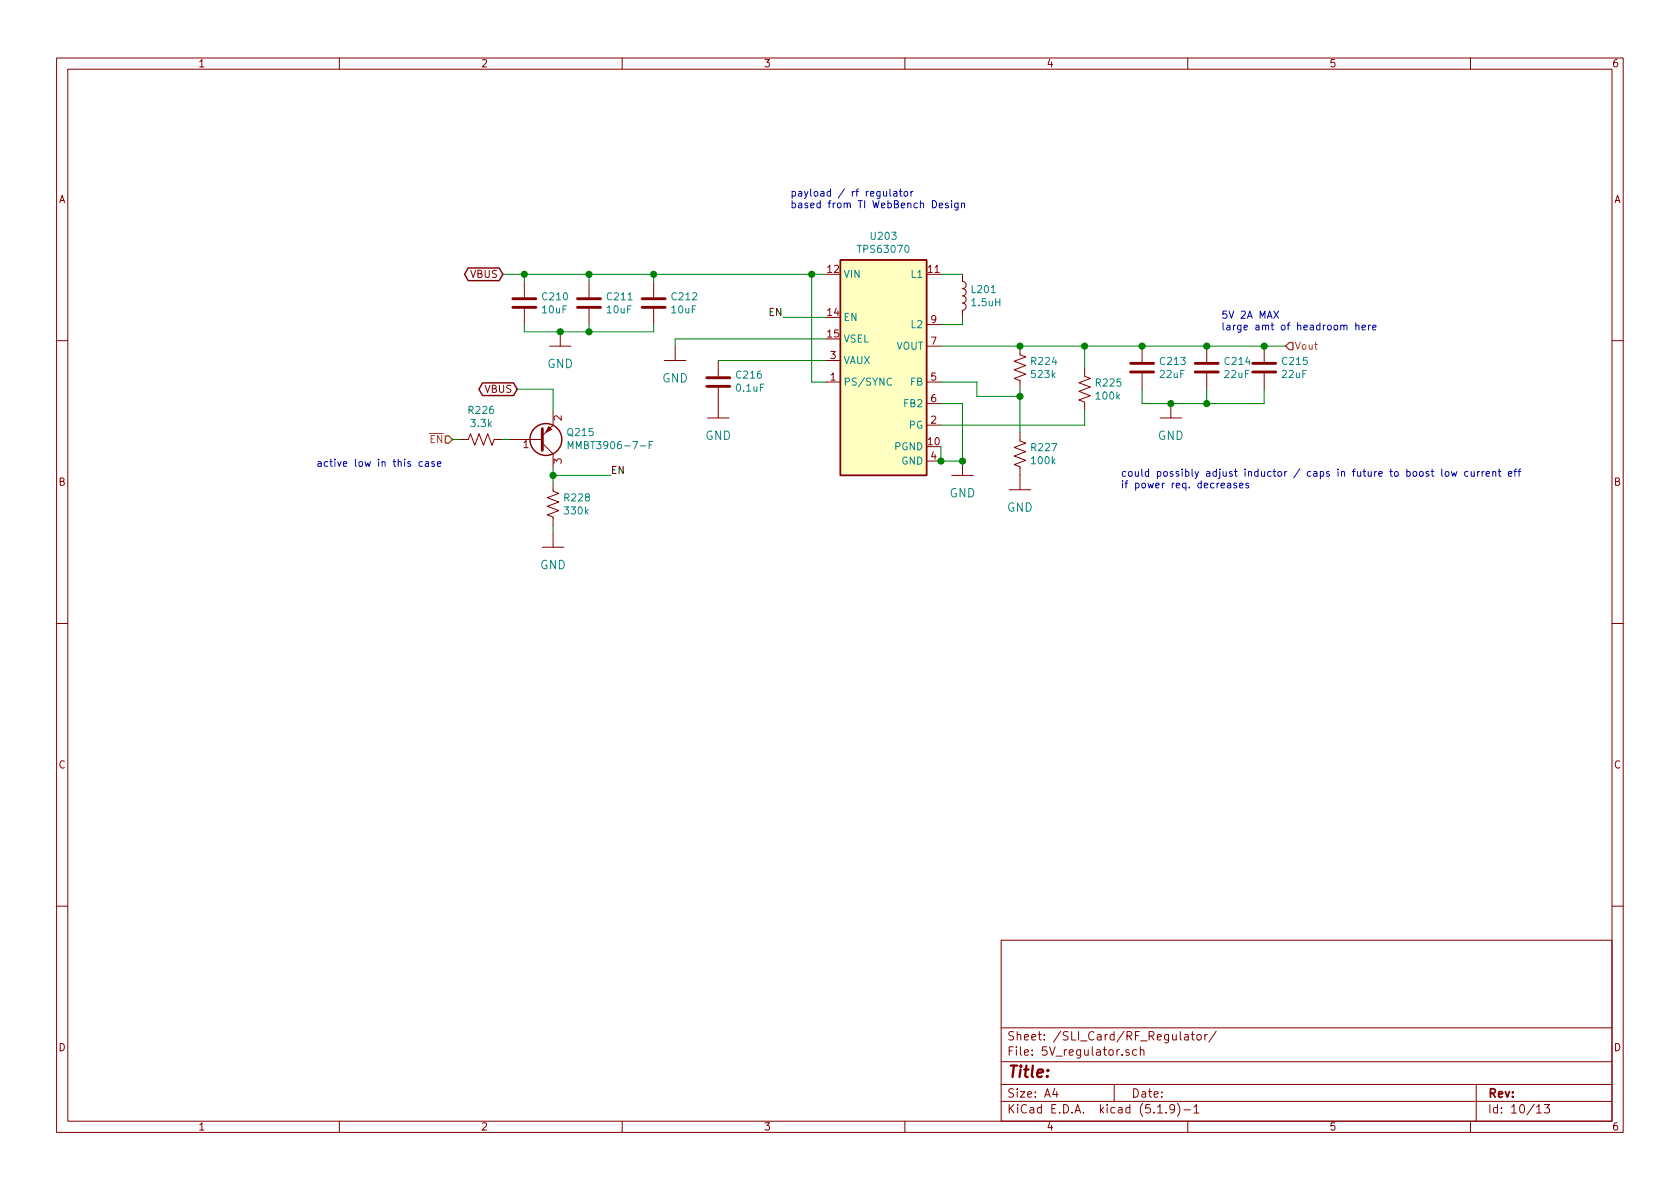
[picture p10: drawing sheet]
(kicad_sch (version 20211123) (generator eeschema)

 (paper "A4")

 (lib_symbols
  (symbol "mainboard-rescue:C-Device-mainboard-rescue" (pin_numbers hide) (pin_names (offset 0.254)) (in_bom yes) (on_board yes)
   (property "Reference" "C" (id 0) (at 0.635 2.54 0) (effects (font (size 1.27 1.27)) (justify left)))
   (property "Value" "C-Device-mainboard-rescue" (id 1) (at 0.635 -2.54 0) (effects (font (size 1.27 1.27)) (justify left)))
   (property "Footprint" "" (id 2) (at 0.9652 -3.81 0) (effects (font (size 1.27 1.27)) hide))
   (property "Datasheet" "" (id 3) (at 0 0 0) (effects (font (size 1.27 1.27)) hide))
   (symbol "C-Device-mainboard-rescue_0_1"
    (polyline (pts (xy -2.032 -0.762) (xy 2.032 -0.762)) (stroke (width 0.508) (type default) (color 0 0 0 0)) (fill (type none)))
    (polyline (pts (xy -2.032 0.762) (xy 2.032 0.762)) (stroke (width 0.508) (type default) (color 0 0 0 0)) (fill (type none))))
   (symbol "C-Device-mainboard-rescue_1_1"
    (pin passive line (at 0 3.81 270) (length 2.794) (name "~" (effects (font (size 1.27 1.27)))) (number "1" (effects (font (size 1.27 1.27)))))
    (pin passive line (at 0 -3.81 90) (length 2.794) (name "~" (effects (font (size 1.27 1.27)))) (number "2" (effects (font (size 1.27 1.27)))))))
  (symbol "mainboard-rescue:L-Device-mainboard-rescue" (pin_numbers hide) (pin_names (offset 1.016) hide) (in_bom yes) (on_board yes)
   (property "Reference" "L" (id 0) (at -1.27 0 90) (effects (font (size 1.27 1.27))))
   (property "Value" "L-Device-mainboard-rescue" (id 1) (at 1.905 0 90) (effects (font (size 1.27 1.27))))
   (property "Footprint" "" (id 2) (at 0 0 0) (effects (font (size 1.27 1.27)) hide))
   (property "Datasheet" "" (id 3) (at 0 0 0) (effects (font (size 1.27 1.27)) hide))
   (symbol "L-Device-mainboard-rescue_0_1"
    (arc (start 0 -2.54) (mid 0.635 -1.905) (end 0 -1.27) (stroke (width 0) (type default) (color 0 0 0 0)) (fill (type none)))
    (arc (start 0 -1.27) (mid 0.635 -0.635) (end 0 0) (stroke (width 0) (type default) (color 0 0 0 0)) (fill (type none)))
    (arc (start 0 0) (mid 0.635 0.635) (end 0 1.27) (stroke (width 0) (type default) (color 0 0 0 0)) (fill (type none)))
    (arc (start 0 1.27) (mid 0.635 1.905) (end 0 2.54) (stroke (width 0) (type default) (color 0 0 0 0)) (fill (type none))))
   (symbol "L-Device-mainboard-rescue_1_1"
    (pin passive line (at 0 3.81 270) (length 1.27) (name "1" (effects (font (size 1.27 1.27)))) (number "1" (effects (font (size 1.27 1.27)))))
    (pin passive line (at 0 -3.81 90) (length 1.27) (name "2" (effects (font (size 1.27 1.27)))) (number "2" (effects (font (size 1.27 1.27)))))))
  (symbol "mainboard-rescue:Q_PNP_BEC-Device-mainboard-rescue" (pin_names (offset 0) hide) (in_bom yes) (on_board yes)
   (property "Reference" "Q" (id 0) (at 5.08 1.27 0) (effects (font (size 1.27 1.27)) (justify left)))
   (property "Value" "Q_PNP_BEC-Device-mainboard-rescue" (id 1) (at 5.08 -1.27 0) (effects (font (size 1.27 1.27)) (justify left)))
   (property "Footprint" "" (id 2) (at 5.08 2.54 0) (effects (font (size 1.27 1.27)) hide))
   (property "Datasheet" "" (id 3) (at 0 0 0) (effects (font (size 1.27 1.27)) hide))
   (symbol "Q_PNP_BEC-Device-mainboard-rescue_0_1"
    (polyline (pts (xy 0.635 0.635) (xy 2.54 2.54)) (stroke (width 0) (type default) (color 0 0 0 0)) (fill (type none)))
    (polyline (pts (xy 0.635 -0.635) (xy 2.54 -2.54) (xy 2.54 -2.54)) (stroke (width 0) (type default) (color 0 0 0 0)) (fill (type none)))
    (polyline (pts (xy 0.635 1.905) (xy 0.635 -1.905) (xy 0.635 -1.905)) (stroke (width 0.508) (type default) (color 0 0 0 0)) (fill (type none)))
    (polyline (pts (xy 2.286 -1.778) (xy 1.778 -2.286) (xy 1.27 -1.27) (xy 2.286 -1.778) (xy 2.286 -1.778)) (stroke (width 0) (type default) (color 0 0 0 0)) (fill (type outline)))
    (circle (center 1.27 0) (radius 2.8194) (stroke (width 0.254) (type default) (color 0 0 0 0)) (fill (type none))))
   (symbol "Q_PNP_BEC-Device-mainboard-rescue_1_1"
    (pin input line (at -5.08 0 0) (length 5.715) (name "B" (effects (font (size 1.27 1.27)))) (number "1" (effects (font (size 1.27 1.27)))))
    (pin passive line (at 2.54 -5.08 90) (length 2.54) (name "E" (effects (font (size 1.27 1.27)))) (number "2" (effects (font (size 1.27 1.27)))))
    (pin passive line (at 2.54 5.08 270) (length 2.54) (name "C" (effects (font (size 1.27 1.27)))) (number "3" (effects (font (size 1.27 1.27)))))))
  (symbol "mainboard-rescue:R_US-Device-mainboard-rescue" (pin_numbers hide) (pin_names (offset 0)) (in_bom yes) (on_board yes)
   (property "Reference" "R" (id 0) (at 2.54 0 90) (effects (font (size 1.27 1.27))))
   (property "Value" "R_US-Device-mainboard-rescue" (id 1) (at -2.54 0 90) (effects (font (size 1.27 1.27))))
   (property "Footprint" "" (id 2) (at 1.016 -0.254 90) (effects (font (size 1.27 1.27)) hide))
   (property "Datasheet" "" (id 3) (at 0 0 0) (effects (font (size 1.27 1.27)) hide))
   (symbol "R_US-Device-mainboard-rescue_0_1"
    (polyline (pts (xy 0 -2.286) (xy 0 -2.54)) (stroke (width 0) (type default) (color 0 0 0 0)) (fill (type none)))
    (polyline (pts (xy 0 2.286) (xy 0 2.54)) (stroke (width 0) (type default) (color 0 0 0 0)) (fill (type none)))
    (polyline (pts (xy 0 -0.762) (xy 1.016 -1.143) (xy 0 -1.524) (xy -1.016 -1.905) (xy 0 -2.286)) (stroke (width 0) (type default) (color 0 0 0 0)) (fill (type none)))
    (polyline (pts (xy 0 0.762) (xy 1.016 0.381) (xy 0 0) (xy -1.016 -0.381) (xy 0 -0.762)) (stroke (width 0) (type default) (color 0 0 0 0)) (fill (type none)))
    (polyline (pts (xy 0 2.286) (xy 1.016 1.905) (xy 0 1.524) (xy -1.016 1.143) (xy 0 0.762)) (stroke (width 0) (type default) (color 0 0 0 0)) (fill (type none))))
   (symbol "R_US-Device-mainboard-rescue_1_1"
    (pin passive line (at 0 3.81 270) (length 1.27) (name "~" (effects (font (size 1.27 1.27)))) (number "1" (effects (font (size 1.27 1.27)))))
    (pin passive line (at 0 -3.81 90) (length 1.27) (name "~" (effects (font (size 1.27 1.27)))) (number "2" (effects (font (size 1.27 1.27)))))))
  (symbol "mainboard:GND" (power) (pin_names (offset 1.016)) (in_bom yes) (on_board yes)
   (property "Reference" "#GND" (id 0) (at 0 0 0) (effects (font (size 1.27 1.27)) hide))
   (property "Value" "GND" (id 1) (at -2.54 -2.54 0) (effects (font (size 1.4986 1.4986)) (justify left bottom)))
   (property "Footprint" "" (id 2) (at 0 0 0) (effects (font (size 1.27 1.27)) hide))
   (property "Datasheet" "" (id 3) (at 0 0 0) (effects (font (size 1.27 1.27)) hide))
   (property "ki_locked" "" (id 4) (at 0 0 0) (effects (font (size 1.27 1.27))))
   (symbol "GND_1_0"
    (polyline (pts (xy -1.905 0) (xy 1.905 0)) (stroke (width 0) (type default) (color 0 0 0 0)) (fill (type none)))
    (pin power_in line (at 0 2.54 270) (length 2.54) (name "GND" (effects (font (size 0 0)))) (number "1" (effects (font (size 0 0)))))))
  (symbol "mainboard_SLI:TPS63070" (in_bom yes) (on_board yes)
   (property "Reference" "U" (id 0) (at -7.62 13.97 0) (effects (font (size 1.27 1.27)) (justify left)))
   (property "Value" "TPS63070" (id 1) (at 2.54 13.97 0) (effects (font (size 1.27 1.27))))
   (property "Footprint" "mainboard-SLI:TPS63070RNMR" (id 2) (at 1.27 -26.67 0) (effects (font (size 1.27 1.27)) hide))
   (property "Datasheet" "" (id 3) (at 0 0 0) (effects (font (size 1.27 1.27)) hide))
   (symbol "TPS63070_0_1"
    (rectangle (start -7.62 12.7) (end 7.62 -25.4) (stroke (width 0.254) (type default) (color 0 0 0 0)) (fill (type background))))
   (symbol "TPS63070_1_1"
    (pin input line (at -10.16 -8.89 0) (length 2.54) (name "PS/SYNC" (effects (font (size 1.27 1.27)))) (number "1" (effects (font (size 1.27 1.27)))))
    (pin power_in line (at 10.16 -20.32 180) (length 2.54) (name "PGND" (effects (font (size 1.27 1.27)))) (number "10" (effects (font (size 1.27 1.27)))))
    (pin input line (at 10.16 10.16 180) (length 2.54) (name "L1" (effects (font (size 1.27 1.27)))) (number "11" (effects (font (size 1.27 1.27)))))
    (pin power_in line (at -10.16 10.16 0) (length 2.54) (name "VIN" (effects (font (size 1.27 1.27)))) (number "12" (effects (font (size 1.27 1.27)))))
    (pin input line (at -10.16 2.54 0) (length 2.54) (name "EN" (effects (font (size 1.27 1.27)))) (number "14" (effects (font (size 1.27 1.27)))))
    (pin passive line (at -10.16 -1.27 0) (length 2.54) (name "VSEL" (effects (font (size 1.27 1.27)))) (number "15" (effects (font (size 1.27 1.27)))))
    (pin output line (at 10.16 -16.51 180) (length 2.54) (name "PG" (effects (font (size 1.27 1.27)))) (number "2" (effects (font (size 1.27 1.27)))))
    (pin passive line (at -10.16 -5.08 0) (length 2.54) (name "VAUX" (effects (font (size 1.27 1.27)))) (number "3" (effects (font (size 1.27 1.27)))))
    (pin power_in line (at 10.16 -22.86 180) (length 2.54) (name "GND" (effects (font (size 1.27 1.27)))) (number "4" (effects (font (size 1.27 1.27)))))
    (pin input line (at 10.16 -8.89 180) (length 2.54) (name "FB" (effects (font (size 1.27 1.27)))) (number "5" (effects (font (size 1.27 1.27)))))
    (pin input line (at 10.16 -12.7 180) (length 2.54) (name "FB2" (effects (font (size 1.27 1.27)))) (number "6" (effects (font (size 1.27 1.27)))))
    (pin power_out line (at 10.16 -2.54 180) (length 2.54) (name "VOUT" (effects (font (size 1.27 1.27)))) (number "7" (effects (font (size 1.27 1.27)))))
    (pin input line (at 10.16 1.27 180) (length 2.54) (name "L2" (effects (font (size 1.27 1.27)))) (number "9" (effects (font (size 1.27 1.27))))))))

 (junction (at 223.52 60.96) (diameter 0) (color 0 0 0 0))
 (junction (at 207.01 71.12) (diameter 0) (color 0 0 0 0))
 (junction (at 201.93 60.96) (diameter 0) (color 0 0 0 0))
 (junction (at 180.34 69.85) (diameter 0) (color 0 0 0 0))
 (junction (at 104.14 48.26) (diameter 0) (color 0 0 0 0))
 (junction (at 166.37 81.28) (diameter 0) (color 0 0 0 0))
 (junction (at 191.77 60.96) (diameter 0) (color 0 0 0 0))
 (junction (at 97.79 83.82) (diameter 0) (color 0 0 0 0))
 (junction (at 213.36 60.96) (diameter 0) (color 0 0 0 0))
 (junction (at 170.18 81.28) (diameter 0) (color 0 0 0 0))
 (junction (at 180.34 60.96) (diameter 0) (color 0 0 0 0))
 (junction (at 213.36 71.12) (diameter 0) (color 0 0 0 0))
 (junction (at 143.51 48.26) (diameter 0) (color 0 0 0 0))
 (junction (at 99.06 58.42) (diameter 0) (color 0 0 0 0))
 (junction (at 92.71 48.26) (diameter 0) (color 0 0 0 0))
 (junction (at 104.14 58.42) (diameter 0) (color 0 0 0 0))
 (junction (at 115.57 48.26) (diameter 0) (color 0 0 0 0))

 (wire (pts (xy 107.95 83.82) (xy 97.79 83.82)) (stroke (width 0) (type default) (color 0 0 0 0)))
 (wire (pts (xy 166.37 71.12) (xy 170.18 71.12)) (stroke (width 0) (type default) (color 0 0 0 0)))
 (wire (pts (xy 97.79 93.98) (xy 97.79 92.71)) (stroke (width 0) (type default) (color 0 0 0 0)))
 (wire (pts (xy 172.72 69.85) (xy 172.72 67.31)) (stroke (width 0) (type default) (color 0 0 0 0)))
 (wire (pts (xy 191.77 60.96) (xy 201.93 60.96)) (stroke (width 0) (type default) (color 0 0 0 0)))
 (wire (pts (xy 104.14 57.15) (xy 104.14 58.42)) (stroke (width 0) (type default) (color 0 0 0 0)))
 (wire (pts (xy 213.36 71.12) (xy 213.36 68.58)) (stroke (width 0) (type default) (color 0 0 0 0)))
 (wire (pts (xy 104.14 48.26) (xy 92.71 48.26)) (stroke (width 0) (type default) (color 0 0 0 0)))
 (wire (pts (xy 88.9 77.47) (xy 90.17 77.47)) (stroke (width 0) (type default) (color 0 0 0 0)))
 (wire (pts (xy 115.57 58.42) (xy 115.57 57.15)) (stroke (width 0) (type default) (color 0 0 0 0)))
 (wire (pts (xy 92.71 49.53) (xy 92.71 48.26)) (stroke (width 0) (type default) (color 0 0 0 0)))
 (wire (pts (xy 170.18 57.15) (xy 166.37 57.15)) (stroke (width 0) (type default) (color 0 0 0 0)))
 (wire (pts (xy 127 63.5) (xy 146.05 63.5)) (stroke (width 0) (type default) (color 0 0 0 0)))
 (wire (pts (xy 227.33 60.96) (xy 223.52 60.96)) (stroke (width 0) (type default) (color 0 0 0 0)))
 (wire (pts (xy 119.38 59.69) (xy 119.38 60.96)) (stroke (width 0) (type default) (color 0 0 0 0)))
 (wire (pts (xy 201.93 60.96) (xy 213.36 60.96)) (stroke (width 0) (type default) (color 0 0 0 0)))
 (wire (pts (xy 172.72 67.31) (xy 166.37 67.31)) (stroke (width 0) (type default) (color 0 0 0 0)))
 (wire (pts (xy 170.18 71.12) (xy 170.18 81.28)) (stroke (width 0) (type default) (color 0 0 0 0)))
 (wire (pts (xy 146.05 48.26) (xy 143.51 48.26)) (stroke (width 0) (type default) (color 0 0 0 0)))
 (wire (pts (xy 166.37 81.28) (xy 170.18 81.28)) (stroke (width 0) (type default) (color 0 0 0 0)))
 (wire (pts (xy 191.77 60.96) (xy 191.77 64.77)) (stroke (width 0) (type default) (color 0 0 0 0)))
 (wire (pts (xy 97.79 83.82) (xy 97.79 82.55)) (stroke (width 0) (type default) (color 0 0 0 0)))
 (wire (pts (xy 115.57 48.26) (xy 104.14 48.26)) (stroke (width 0) (type default) (color 0 0 0 0)))
 (wire (pts (xy 166.37 60.96) (xy 180.34 60.96)) (stroke (width 0) (type default) (color 0 0 0 0)))
 (wire (pts (xy 180.34 69.85) (xy 180.34 76.2)) (stroke (width 0) (type default) (color 0 0 0 0)))
 (wire (pts (xy 146.05 67.31) (xy 143.51 67.31)) (stroke (width 0) (type default) (color 0 0 0 0)))
 (wire (pts (xy 223.52 71.12) (xy 213.36 71.12)) (stroke (width 0) (type default) (color 0 0 0 0)))
 (wire (pts (xy 115.57 48.26) (xy 143.51 48.26)) (stroke (width 0) (type default) (color 0 0 0 0)))
 (wire (pts (xy 115.57 49.53) (xy 115.57 48.26)) (stroke (width 0) (type default) (color 0 0 0 0)))
 (wire (pts (xy 166.37 78.74) (xy 166.37 81.28)) (stroke (width 0) (type default) (color 0 0 0 0)))
 (wire (pts (xy 207.01 71.12) (xy 213.36 71.12)) (stroke (width 0) (type default) (color 0 0 0 0)))
 (wire (pts (xy 91.44 68.58) (xy 97.79 68.58)) (stroke (width 0) (type default) (color 0 0 0 0)))
 (wire (pts (xy 143.51 48.26) (xy 143.51 67.31)) (stroke (width 0) (type default) (color 0 0 0 0)))
 (wire (pts (xy 223.52 71.12) (xy 223.52 68.58)) (stroke (width 0) (type default) (color 0 0 0 0)))
 (wire (pts (xy 104.14 58.42) (xy 115.57 58.42)) (stroke (width 0) (type default) (color 0 0 0 0)))
 (wire (pts (xy 180.34 68.58) (xy 180.34 69.85)) (stroke (width 0) (type default) (color 0 0 0 0)))
 (wire (pts (xy 201.93 68.58) (xy 201.93 71.12)) (stroke (width 0) (type default) (color 0 0 0 0)))
 (wire (pts (xy 138.43 55.88) (xy 146.05 55.88)) (stroke (width 0) (type default) (color 0 0 0 0)))
 (wire (pts (xy 99.06 58.42) (xy 104.14 58.42)) (stroke (width 0) (type default) (color 0 0 0 0)))
 (wire (pts (xy 170.18 55.88) (xy 170.18 57.15)) (stroke (width 0) (type default) (color 0 0 0 0)))
 (wire (pts (xy 166.37 74.93) (xy 191.77 74.93)) (stroke (width 0) (type default) (color 0 0 0 0)))
 (wire (pts (xy 104.14 49.53) (xy 104.14 48.26)) (stroke (width 0) (type default) (color 0 0 0 0)))
 (wire (pts (xy 166.37 48.26) (xy 170.18 48.26)) (stroke (width 0) (type default) (color 0 0 0 0)))
 (wire (pts (xy 88.9 48.26) (xy 92.71 48.26)) (stroke (width 0) (type default) (color 0 0 0 0)))
 (wire (pts (xy 81.28 77.47) (xy 80.01 77.47)) (stroke (width 0) (type default) (color 0 0 0 0)))
 (wire (pts (xy 201.93 71.12) (xy 207.01 71.12)) (stroke (width 0) (type default) (color 0 0 0 0)))
 (wire (pts (xy 213.36 60.96) (xy 223.52 60.96)) (stroke (width 0) (type default) (color 0 0 0 0)))
 (wire (pts (xy 92.71 57.15) (xy 92.71 58.42)) (stroke (width 0) (type default) (color 0 0 0 0)))
 (wire (pts (xy 97.79 83.82) (xy 97.79 85.09)) (stroke (width 0) (type default) (color 0 0 0 0)))
 (wire (pts (xy 119.38 59.69) (xy 146.05 59.69)) (stroke (width 0) (type default) (color 0 0 0 0)))
 (wire (pts (xy 97.79 68.58) (xy 97.79 72.39)) (stroke (width 0) (type default) (color 0 0 0 0)))
 (wire (pts (xy 191.77 72.39) (xy 191.77 74.93)) (stroke (width 0) (type default) (color 0 0 0 0)))
 (wire (pts (xy 92.71 58.42) (xy 99.06 58.42)) (stroke (width 0) (type default) (color 0 0 0 0)))
 (wire (pts (xy 180.34 69.85) (xy 172.72 69.85)) (stroke (width 0) (type default) (color 0 0 0 0)))
 (wire (pts (xy 180.34 60.96) (xy 191.77 60.96)) (stroke (width 0) (type default) (color 0 0 0 0)))

 (text "active low in this case" (at 55.88 82.55 0) (effects (font (size 1.27 1.27)) (justify left bottom)))
 (text "payload / rf regulator\nbased from TI WebBench Design" (at 139.7 36.83 0) (effects (font (size 1.27 1.27)) (justify left bottom)))
 (text "5V 2A MAX\nlarge amt of headroom here" (at 215.9 58.42 0) (effects (font (size 1.27 1.27)) (justify left bottom)))
 (text "could possibly adjust inductor / caps in future to boost low current eff\nif power req. decreases" (at 198.12 86.36 0) (effects (font (size 1.27 1.27)) (justify left bottom)))

 (label "EN" (at 107.95 83.82 0) (effects (font (size 1.27 1.27)) (justify left bottom)))
 (label "EN" (at 138.43 55.88 180) (effects (font (size 1.27 1.27)) (justify right bottom)))

 (global_label "VBUS" (shape bidirectional) (at 88.9 48.26 180) (fields_autoplaced) (effects (font (size 1.27 1.27)) (justify right))
  (property "Intersheet References" "${INTERSHEET_REFS}" (id 0) (at 0 0 0) (effects (font (size 1.27 1.27)) hide)))
 (global_label "VBUS" (shape bidirectional) (at 91.44 68.58 180) (fields_autoplaced) (effects (font (size 1.27 1.27)) (justify right))
  (property "Intersheet References" "${INTERSHEET_REFS}" (id 0) (at 0 0 0) (effects (font (size 1.27 1.27)) hide)))

 (hierarchical_label "Vout" (shape input) (at 227.33 60.96 0) (effects (font (size 1.27 1.27)) (justify left)))
 (hierarchical_label "~{EN}" (shape input) (at 80.01 77.47 180) (effects (font (size 1.27 1.27)) (justify right)))

 (symbol (lib_id "mainboard_SLI:TPS63070") (at 156.21 58.42 0) (in_bom yes) (on_board yes)
  (property "Reference" "U203" (id 0) (at 156.21 41.4782 0))
  (property "Value" "TPS63070" (id 1) (at 156.21 43.7896 0))
  (property "Footprint" "mainboard-SLI:TPS63070RNMR" (id 2) (at 157.48 85.09 0) (effects (font (size 1.27 1.27)) hide))
  (property "Datasheet" "" (id 3) (at 156.21 58.42 0) (effects (font (size 1.27 1.27)) hide)) (pin "1") (pin "10") (pin "11") (pin "12") (pin "14") (pin "15") (pin "2") (pin "3") (pin "4") (pin "5") (pin "6") (pin "7") (pin "9"))

 (symbol (lib_id "mainboard-rescue:R_US-Device-mainboard-rescue") (at 97.79 88.9 0) (in_bom yes) (on_board yes)
  (property "Reference" "R228" (id 0) (at 99.5172 87.7316 0) (effects (font (size 1.27 1.27)) (justify left)))
  (property "Value" "330k" (id 1) (at 99.5172 90.043 0) (effects (font (size 1.27 1.27)) (justify left)))
  (property "Footprint" "Resistor_SMD:R_0603_1608Metric" (id 2) (at 98.806 89.154 90) (effects (font (size 1.27 1.27)) hide))
  (property "Datasheet" "~" (id 3) (at 97.79 88.9 0) (effects (font (size 1.27 1.27)) hide)) (pin "1") (pin "2"))

 (symbol (lib_id "mainboard:GND") (at 127 73.66 0) (in_bom yes) (on_board yes)
  (property "Reference" "#GND0118" (id 0) (at 127 73.66 0) (effects (font (size 1.27 1.27)) hide))
  (property "Value" "GND" (id 1) (at 127 76.7334 0) (effects (font (size 1.4986 1.4986))))
  (property "Footprint" "" (id 2) (at 127 73.66 0) (effects (font (size 1.27 1.27)) hide))
  (property "Datasheet" "" (id 3) (at 127 73.66 0) (effects (font (size 1.27 1.27)) hide)) (pin "1"))

 (symbol (lib_id "mainboard-rescue:C-Device-mainboard-rescue") (at 127 67.31 180) (in_bom yes) (on_board yes)
  (property "Reference" "C216" (id 0) (at 129.921 66.1416 0) (effects (font (size 1.27 1.27)) (justify right)))
  (property "Value" "0.1uF" (id 1) (at 129.921 68.453 0) (effects (font (size 1.27 1.27)) (justify right)))
  (property "Footprint" "Capacitor_SMD:C_0603_1608Metric" (id 2) (at 126.0348 63.5 0) (effects (font (size 1.27 1.27)) hide))
  (property "Datasheet" "~" (id 3) (at 127 67.31 0) (effects (font (size 1.27 1.27)) hide)) (pin "1") (pin "2"))

 (symbol (lib_id "mainboard-rescue:C-Device-mainboard-rescue") (at 115.57 53.34 0) (in_bom yes) (on_board yes)
  (property "Reference" "C212" (id 0) (at 118.491 52.1716 0) (effects (font (size 1.27 1.27)) (justify left)))
  (property "Value" "10uF" (id 1) (at 118.491 54.483 0) (effects (font (size 1.27 1.27)) (justify left)))
  (property "Footprint" "Capacitor_SMD:C_0805_2012Metric" (id 2) (at 116.5352 57.15 0) (effects (font (size 1.27 1.27)) hide))
  (property "Datasheet" "~" (id 3) (at 115.57 53.34 0) (effects (font (size 1.27 1.27)) hide)) (pin "1") (pin "2"))

 (symbol (lib_id "mainboard-rescue:C-Device-mainboard-rescue") (at 104.14 53.34 0) (in_bom yes) (on_board yes)
  (property "Reference" "C211" (id 0) (at 107.061 52.1716 0) (effects (font (size 1.27 1.27)) (justify left)))
  (property "Value" "10uF" (id 1) (at 107.061 54.483 0) (effects (font (size 1.27 1.27)) (justify left)))
  (property "Footprint" "Capacitor_SMD:C_0805_2012Metric" (id 2) (at 105.1052 57.15 0) (effects (font (size 1.27 1.27)) hide))
  (property "Datasheet" "~" (id 3) (at 104.14 53.34 0) (effects (font (size 1.27 1.27)) hide)) (pin "1") (pin "2"))

 (symbol (lib_id "mainboard-rescue:C-Device-mainboard-rescue") (at 92.71 53.34 0) (in_bom yes) (on_board yes)
  (property "Reference" "C210" (id 0) (at 95.631 52.1716 0) (effects (font (size 1.27 1.27)) (justify left)))
  (property "Value" "10uF" (id 1) (at 95.631 54.483 0) (effects (font (size 1.27 1.27)) (justify left)))
  (property "Footprint" "Capacitor_SMD:C_0805_2012Metric" (id 2) (at 93.6752 57.15 0) (effects (font (size 1.27 1.27)) hide))
  (property "Datasheet" "~" (id 3) (at 92.71 53.34 0) (effects (font (size 1.27 1.27)) hide)) (pin "1") (pin "2"))

 (symbol (lib_id "mainboard:GND") (at 99.06 60.96 0) (in_bom yes) (on_board yes)
  (property "Reference" "#GND0119" (id 0) (at 99.06 60.96 0) (effects (font (size 1.27 1.27)) hide))
  (property "Value" "GND" (id 1) (at 99.06 64.0334 0) (effects (font (size 1.4986 1.4986))))
  (property "Footprint" "" (id 2) (at 99.06 60.96 0) (effects (font (size 1.27 1.27)) hide))
  (property "Datasheet" "" (id 3) (at 99.06 60.96 0) (effects (font (size 1.27 1.27)) hide)) (pin "1"))

 (symbol (lib_id "mainboard:GND") (at 119.38 63.5 0) (in_bom yes) (on_board yes)
  (property "Reference" "#GND0125" (id 0) (at 119.38 63.5 0) (effects (font (size 1.27 1.27)) hide))
  (property "Value" "GND" (id 1) (at 119.38 66.5734 0) (effects (font (size 1.4986 1.4986))))
  (property "Footprint" "" (id 2) (at 119.38 63.5 0) (effects (font (size 1.27 1.27)) hide))
  (property "Datasheet" "" (id 3) (at 119.38 63.5 0) (effects (font (size 1.27 1.27)) hide)) (pin "1"))

 (symbol (lib_id "mainboard-rescue:L-Device-mainboard-rescue") (at 170.18 52.07 0) (in_bom yes) (on_board yes)
  (property "Reference" "L201" (id 0) (at 171.5262 50.9016 0) (effects (font (size 1.27 1.27)) (justify left)))
  (property "Value" "1.5uH" (id 1) (at 171.5262 53.213 0) (effects (font (size 1.27 1.27)) (justify left)))
  (property "Footprint" "Inductor_SMD:L_Bourns_SRN8040TA" (id 2) (at 170.18 52.07 0) (effects (font (size 1.27 1.27)) hide))
  (property "Datasheet" "SRN8040TA-1R5Y" (id 3) (at 170.18 52.07 0) (effects (font (size 1.27 1.27)) hide)) (pin "1") (pin "2"))

 (symbol (lib_id "mainboard-rescue:R_US-Device-mainboard-rescue") (at 180.34 64.77 0) (in_bom yes) (on_board yes)
  (property "Reference" "R224" (id 0) (at 182.0672 63.6016 0) (effects (font (size 1.27 1.27)) (justify left)))
  (property "Value" "523k" (id 1) (at 182.0672 65.913 0) (effects (font (size 1.27 1.27)) (justify left)))
  (property "Footprint" "Resistor_SMD:R_0603_1608Metric" (id 2) (at 181.356 65.024 90) (effects (font (size 1.27 1.27)) hide))
  (property "Datasheet" "~" (id 3) (at 180.34 64.77 0) (effects (font (size 1.27 1.27)) hide)) (pin "1") (pin "2"))

 (symbol (lib_id "mainboard-rescue:R_US-Device-mainboard-rescue") (at 180.34 80.01 0) (in_bom yes) (on_board yes)
  (property "Reference" "R227" (id 0) (at 182.0672 78.8416 0) (effects (font (size 1.27 1.27)) (justify left)))
  (property "Value" "100k" (id 1) (at 182.0672 81.153 0) (effects (font (size 1.27 1.27)) (justify left)))
  (property "Footprint" "Resistor_SMD:R_0603_1608Metric" (id 2) (at 181.356 80.264 90) (effects (font (size 1.27 1.27)) hide))
  (property "Datasheet" "~" (id 3) (at 180.34 80.01 0) (effects (font (size 1.27 1.27)) hide)) (pin "1") (pin "2"))

 (symbol (lib_id "mainboard:GND") (at 180.34 86.36 0) (in_bom yes) (on_board yes)
  (property "Reference" "#GND0128" (id 0) (at 180.34 86.36 0) (effects (font (size 1.27 1.27)) hide))
  (property "Value" "GND" (id 1) (at 180.34 89.4334 0) (effects (font (size 1.4986 1.4986))))
  (property "Footprint" "" (id 2) (at 180.34 86.36 0) (effects (font (size 1.27 1.27)) hide))
  (property "Datasheet" "" (id 3) (at 180.34 86.36 0) (effects (font (size 1.27 1.27)) hide)) (pin "1"))

 (symbol (lib_id "mainboard:GND") (at 170.18 83.82 0) (in_bom yes) (on_board yes)
  (property "Reference" "#GND0129" (id 0) (at 170.18 83.82 0) (effects (font (size 1.27 1.27)) hide))
  (property "Value" "GND" (id 1) (at 170.18 86.8934 0) (effects (font (size 1.4986 1.4986))))
  (property "Footprint" "" (id 2) (at 170.18 83.82 0) (effects (font (size 1.27 1.27)) hide))
  (property "Datasheet" "" (id 3) (at 170.18 83.82 0) (effects (font (size 1.27 1.27)) hide)) (pin "1"))

 (symbol (lib_id "mainboard-rescue:R_US-Device-mainboard-rescue") (at 191.77 68.58 0) (in_bom yes) (on_board yes)
  (property "Reference" "R225" (id 0) (at 193.4972 67.4116 0) (effects (font (size 1.27 1.27)) (justify left)))
  (property "Value" "100k" (id 1) (at 193.4972 69.723 0) (effects (font (size 1.27 1.27)) (justify left)))
  (property "Footprint" "Resistor_SMD:R_0603_1608Metric" (id 2) (at 192.786 68.834 90) (effects (font (size 1.27 1.27)) hide))
  (property "Datasheet" "~" (id 3) (at 191.77 68.58 0) (effects (font (size 1.27 1.27)) hide)) (pin "1") (pin "2"))

 (symbol (lib_id "mainboard-rescue:C-Device-mainboard-rescue") (at 201.93 64.77 0) (in_bom yes) (on_board yes)
  (property "Reference" "C213" (id 0) (at 204.851 63.6016 0) (effects (font (size 1.27 1.27)) (justify left)))
  (property "Value" "22uF" (id 1) (at 204.851 65.913 0) (effects (font (size 1.27 1.27)) (justify left)))
  (property "Footprint" "Capacitor_SMD:C_0805_2012Metric" (id 2) (at 202.8952 68.58 0) (effects (font (size 1.27 1.27)) hide))
  (property "Datasheet" "~" (id 3) (at 201.93 64.77 0) (effects (font (size 1.27 1.27)) hide)) (pin "1") (pin "2"))

 (symbol (lib_id "mainboard-rescue:C-Device-mainboard-rescue") (at 213.36 64.77 0) (in_bom yes) (on_board yes)
  (property "Reference" "C214" (id 0) (at 216.281 63.6016 0) (effects (font (size 1.27 1.27)) (justify left)))
  (property "Value" "22uF" (id 1) (at 216.281 65.913 0) (effects (font (size 1.27 1.27)) (justify left)))
  (property "Footprint" "Capacitor_SMD:C_0805_2012Metric" (id 2) (at 214.3252 68.58 0) (effects (font (size 1.27 1.27)) hide))
  (property "Datasheet" "~" (id 3) (at 213.36 64.77 0) (effects (font (size 1.27 1.27)) hide)) (pin "1") (pin "2"))

 (symbol (lib_id "mainboard:GND") (at 207.01 73.66 0) (in_bom yes) (on_board yes)
  (property "Reference" "#GND0130" (id 0) (at 207.01 73.66 0) (effects (font (size 1.27 1.27)) hide))
  (property "Value" "GND" (id 1) (at 207.01 76.7334 0) (effects (font (size 1.4986 1.4986))))
  (property "Footprint" "" (id 2) (at 207.01 73.66 0) (effects (font (size 1.27 1.27)) hide))
  (property "Datasheet" "" (id 3) (at 207.01 73.66 0) (effects (font (size 1.27 1.27)) hide)) (pin "1"))

 (symbol (lib_id "mainboard-rescue:C-Device-mainboard-rescue") (at 223.52 64.77 0) (in_bom yes) (on_board yes)
  (property "Reference" "C215" (id 0) (at 226.441 63.6016 0) (effects (font (size 1.27 1.27)) (justify left)))
  (property "Value" "22uF" (id 1) (at 226.441 65.913 0) (effects (font (size 1.27 1.27)) (justify left)))
  (property "Footprint" "Capacitor_SMD:C_0805_2012Metric" (id 2) (at 224.4852 68.58 0) (effects (font (size 1.27 1.27)) hide))
  (property "Datasheet" "~" (id 3) (at 223.52 64.77 0) (effects (font (size 1.27 1.27)) hide)) (pin "1") (pin "2"))

 (symbol (lib_id "mainboard-rescue:Q_PNP_BEC-Device-mainboard-rescue") (at 95.25 77.47 0) (mirror x) (in_bom yes) (on_board yes)
  (property "Reference" "Q215" (id 0) (at 100.1014 76.3016 0) (effects (font (size 1.27 1.27)) (justify left)))
  (property "Value" "MMBT3906-7-F" (id 1) (at 100.1014 78.613 0) (effects (font (size 1.27 1.27)) (justify left)))
  (property "Footprint" "Package_TO_SOT_SMD:SOT-23" (id 2) (at 100.33 80.01 0) (effects (font (size 1.27 1.27)) hide))
  (property "Datasheet" "MMBT3906-7-F" (id 3) (at 95.25 77.47 0) (effects (font (size 1.27 1.27)) hide)) (pin "1") (pin "2") (pin "3"))

 (symbol (lib_id "mainboard:GND") (at 97.79 96.52 0) (in_bom yes) (on_board yes)
  (property "Reference" "#GND0131" (id 0) (at 97.79 96.52 0) (effects (font (size 1.27 1.27)) hide))
  (property "Value" "GND" (id 1) (at 97.79 99.5934 0) (effects (font (size 1.4986 1.4986))))
  (property "Footprint" "" (id 2) (at 97.79 96.52 0) (effects (font (size 1.27 1.27)) hide))
  (property "Datasheet" "" (id 3) (at 97.79 96.52 0) (effects (font (size 1.27 1.27)) hide)) (pin "1"))

 (symbol (lib_id "mainboard-rescue:R_US-Device-mainboard-rescue") (at 85.09 77.47 270) (in_bom yes) (on_board yes)
  (property "Reference" "R226" (id 0) (at 85.09 72.263 90))
  (property "Value" "3.3k" (id 1) (at 85.09 74.5744 90))
  (property "Footprint" "Resistor_SMD:R_0603_1608Metric" (id 2) (at 84.836 78.486 90) (effects (font (size 1.27 1.27)) hide))
  (property "Datasheet" "~" (id 3) (at 85.09 77.47 0) (effects (font (size 1.27 1.27)) hide)) (pin "1") (pin "2")))
